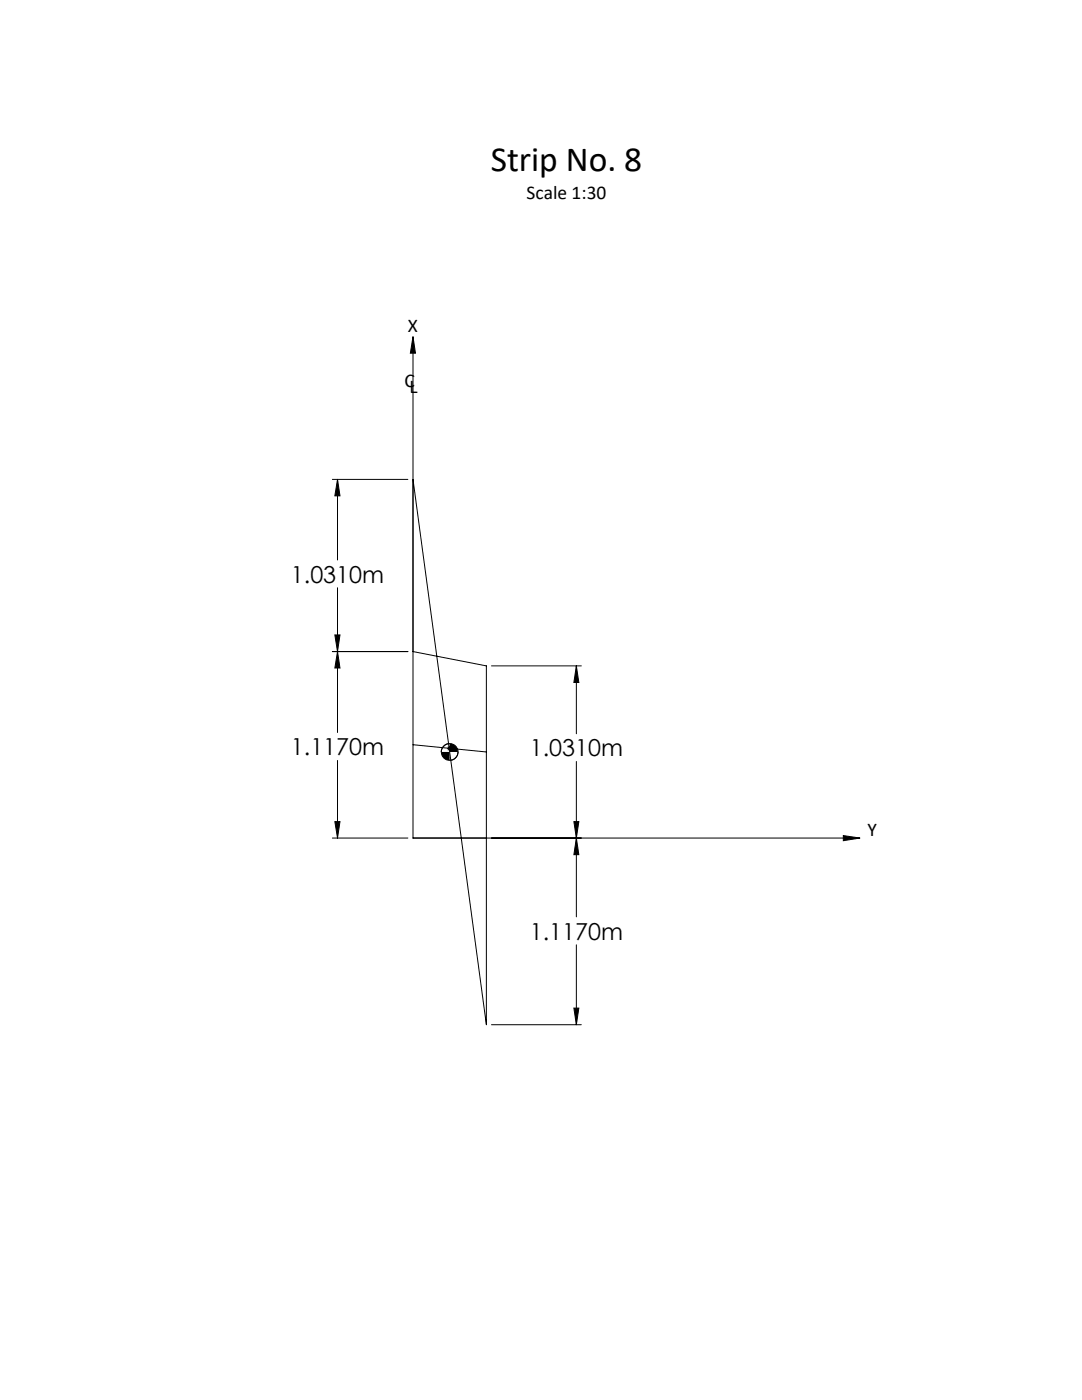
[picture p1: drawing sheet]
<svg xmlns="http://www.w3.org/2000/svg" width="216mm" height="279mm" viewBox="0 0 216 279" stroke-linecap="round" stroke-linejoin="round" font-family="sans-serif">
<g fill="none" stroke="#000" stroke-width=".2">
<path d="M82.4 67.2l.5 3.3h-1zM82.4 67.2v100.1h89.2M66.3 95.7h15.1M67.3 95.7l.5 3.3h-1zM67.3 95.7v16.1M82.4 95.7l14.6 108.8v-71.6l-14.6-2.9M67.3 117.3v28.9M66.3 130h15.1M66.8 126.7h1l-.5 3.3zM67.3 130l.5 3.3h-1zM98.1 132.9h17.9M115 132.9v13.5"/>
<path d="M115 132.9l.5 3.3h-1zM67.3 151.8v15.5M82.4 148.6l14.6 1.5M89.2 149.4h1M89.4 149l.7 .7M89.7 148.9v1M89.7 148.4a1.69 1.69 0 0 0-1.6 1.7M90.1 149l-.7 .7M91.4 150.1a1.69 1.69 0 0 1-1.7 1.6M115 152v31M66.3 167.3h15.1M66.8 164h1l-.5 3.3z"/>
<path d="M114.5 164h1l-.5 3.3zM115 167.3l.5 3.3h-1zM168.3 166.8l3.3 .5-3.3 .5zM115 188.6v15.9M98.1 204.5h17.9M114.5 201.2h1l-.5 3.3z"/>
<circle cx="89.7" cy="150.1" r="1.67"/>
</g>
<g fill="#000">
<path d="M67.3 130l.5 3.3h-1zM66.8 164h1l-.5 3.3zM115 167.3l.5 3.3h-1zM114.5 201.2h1l-.5 3.3zM115 132.9l.5 3.3h-1zM114.5 164h1l-.5 3.3zM66.8 126.7h1l-.5 3.3zM67.3 95.7l.5 3.3h-1z"/>
<path d="M88.1 150.1a1.69 1.69 0 0 0 1.6 1.6v-1.6zM89.7 148.4v1.7h1.7a1.69 1.69 0 0 0-1.7-1.7zM168.3 166.8l3.3 .5-3.3 .5zM82.4 67.2l.5 3.3h-1z"/>
</g>
<text font-size="7.1" x="97.9" y="34.1">Strip No. 8</text>
<g font-size="4.7">
<text x="58.1" y="116.3">1.0310m</text>
<text x="58.1" y="150.7">1.1170m</text>
<text x="105.7" y="151">1.0310m</text>
<text x="105.7" y="187.5">1.1170m</text>
</g>
<g font-size="3.9">
<text x="105.1" y="39.8">Scale 1:30</text>
<text x="81.4" y="66.2">X</text>
<text x="80.7" y="77.2">C</text>
<text x="81.7" y="78.3">L</text>
<text x="173.1" y="166.8">Y</text>
</g>
</svg>
